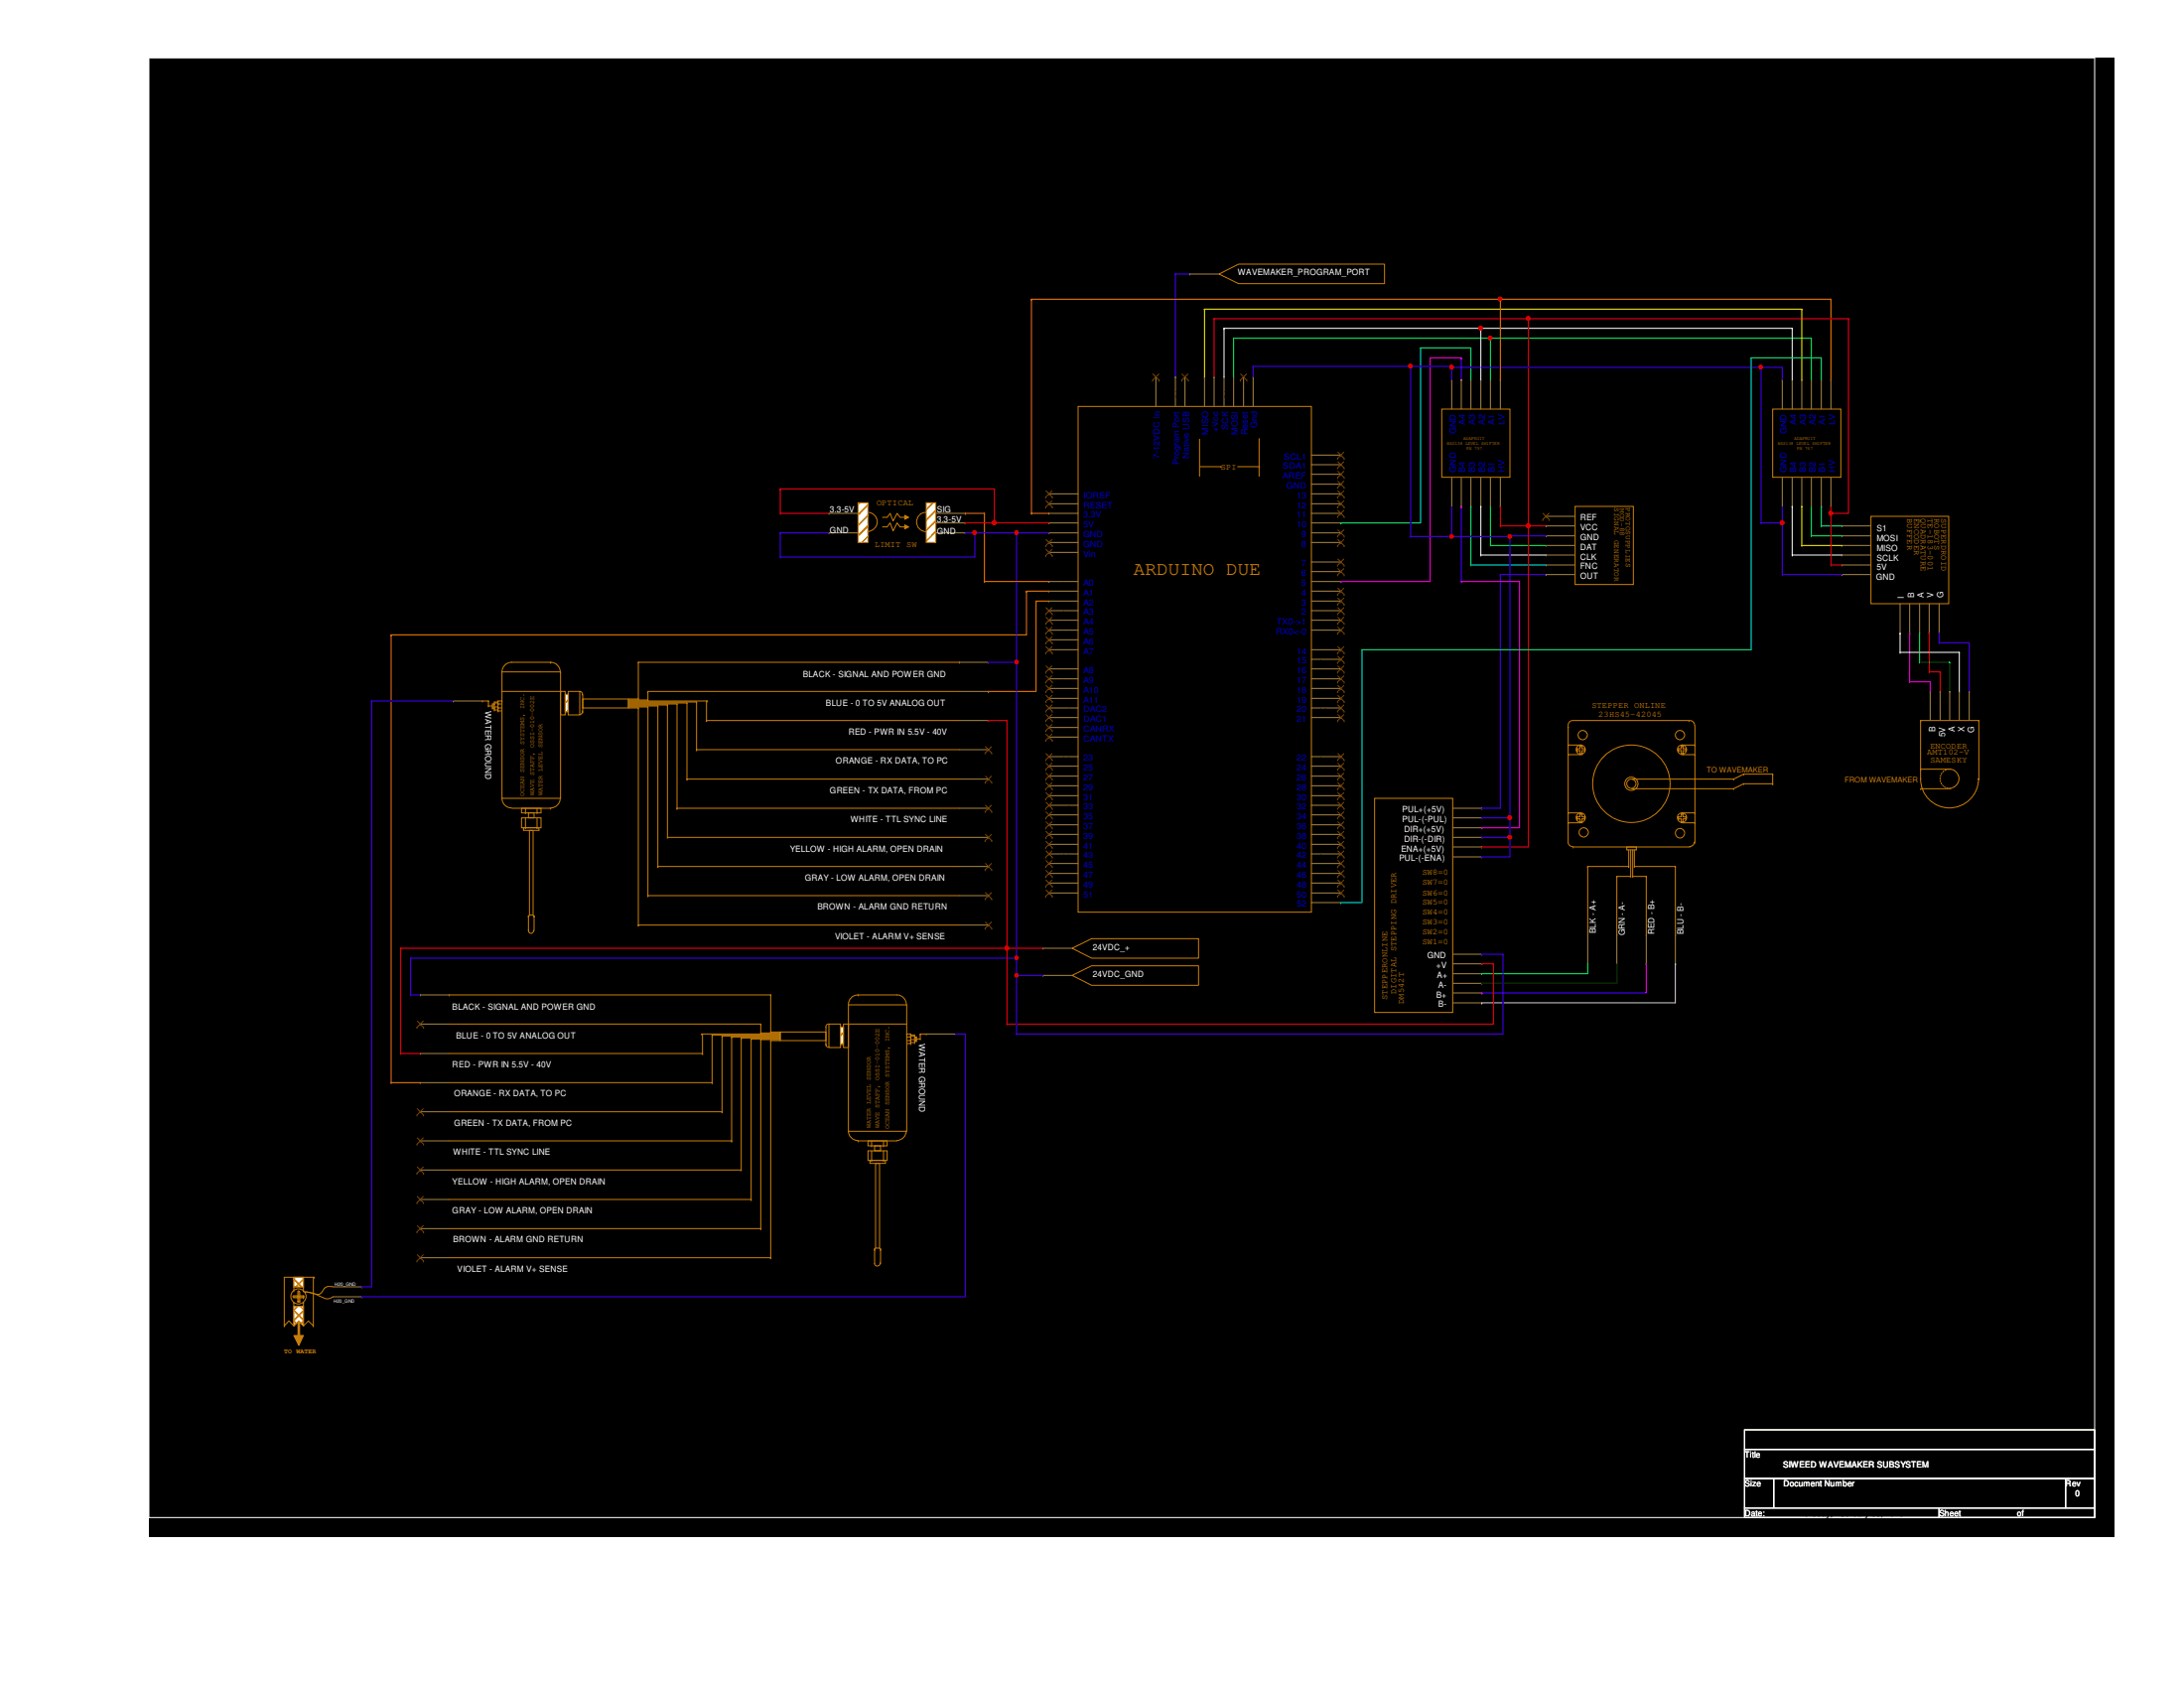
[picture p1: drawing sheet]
# OrCAD Capture schematic SIWEED_ELECTRONICS_WAVEMAKER_ONLY.DSN
size C; title: SIWEED WAVEMAKER SUBSYSTEM; rev: 0

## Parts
24VDC_+  Terminator
24VDC_GND  Terminator
EN2  AMT102v_Encoder
IC1  Adafruit_757
IC2  Adafruit_757
IC3  SuperDroid_EncoderBuffer
IC7  ProtoSupplies_MOD88
IC8  StepperOnline_DM542T
M2  SO_23HS45-42045_MOTOR
MCU2  Arduino Due
SW1  Adafruit_LimitSW_2168
WAVEMAKER_PROGRAM_PORT  Terminator
WP1  OSSI-010-002
WP2  OSSI-010-002
X1  ToWaterThruFrame

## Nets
N02991: IC8.A+ M2.BLK_-_A+
N03072: IC8.A- M2.GRN_-_A-
N03090: IC8.B+ M2.RED_-_B+
N03108: IC8.B- M2.BLU_-_B-
N03502: IC2.B1 IC3.S1
N03509: IC2.B2 IC3.MOSI
N03516: IC2.B3 IC3.MISO
N03548: IC2.B4 IC3.SCLK
N03599: IC1.B1 IC7.DAT
N03606: IC1.B2 IC7.CLK
N03613: IC1.B3 IC7.FNC
N03834: EN2.X IC3.I
N03974: EN2.B IC3.B
N04002: EN2.A IC3.A
N04180: EN2.G IC3.G
N04189: EN2.5V IC3.V
N12216: IC7.OUT IC8.PUL+(+5V)
N12228: IC1.GND IC2.GND IC3.GND IC7.GND IC8.DIR-(-DIR) IC8.PUL-(-ENA) IC8.PUL-(-PUL) MCU2.58(Gnd)
N12255: IC1.HV IC2.HV IC3.5V IC7.VCC IC8.ENA+(+5V) MCU2.54(+Vcc)
N12359: IC1.B4 IC8.DIR+(+5V)
N16246: IC1.A1 IC2.A2 MCU2.56(MOSI)
N16282: IC1.A2 IC2.A4 MCU2.55(SCK)
N16294: IC2.A3 MCU2.53(MISO)
N16390: IC1.A3 MCU2.10
N16408: IC1.A4 MCU2.5
N17214: IC2.A1 MCU2.89(52)
N17247: IC1.LV IC2.LV MCU2.47(3.3V)
N18082: MCU2.28(A1) WP2.ORANGE_-_RX_DATA,_TO_PC
N18094: MCU2.29(A2) WP1.BLUE_-_0_TO_5V_ANALOG_OUT
N18719: 24VDC_GND.1(TO/FROM) IC8.GND MCU2.45(GND) SW1.GND WP1.BLACK_-_SIGNAL_AND_POWER_GND WP2.BLACK_-_SIGNAL_AND_POWER_GND
N18756: 24VDC_+.1(TO/FROM) IC8.+V WP1.RED_-_PWR_IN_5.5V_-_40V WP2.RED_-_PWR_IN_5.5V_-_40V
N34387: WP1.WATER_GROUND WP2.WATER_GROUND X1.H20_GND
N34625: MCU2.27(A0) SW1.SIG
N34637: MCU2.46(5V) SW1.3.3-5V
N77536: MCU2.51(Program_Port) WAVEMAKER_PROGRAM_PORT.1(TO/FROM)

Not connected (* = marked no-connect by the designer): IC7 REF*; MCU2 0(RX0<-0)* 1(TX0->1)* 2* 3* 4* 6* 7* 8* 9* 11* 12* 13* 14(GND)* 16(AREF)* 17(SDA1)* 18(SCL1)* 19(14)* 20(15)* 21(16)* 22(17)* 23(18)* 24(19)* 25(20)* 26(21)* 30(A3)* 31(A4)* 32(A5)* 33(A6)* 34(A7)* 35(A8)* 36(A9)* 37(A10)* 38(A11)* 39(DAC2)* 40(DAC1)* 41(CANRX)* 42(CANTX)* 43(Vin)* 44(GND)* 48(RESET)* 49(IOREF)* 50(7-12VDC_In)* 52(Native_USB)* 57(Reset)* 59(22)* 60(23)* 61(24)* 62(25)* 63(26)* 64(27)* 65(28)* 66(29)* 67(30)* 68(31)* 69(32)* 70(33)* 71(34)* 72(35)* 73(36)* 74(37)* 75(38)* 76(39)* 77(40)* 78(41)* 79(42)* 80(43)* 81(44)* 82(45)* 83(46)* 84(47)* 85(48)* 86(49)* 87(50)* 88(51)*; WP1 BROWN_-_ALARM_GND_RETURN* GRAY_-_LOW_ALARM,_OPEN_DRAIN* GREEN_-_TX_DATA,_FROM_PC* ORANGE_-_RX_DATA,_TO_PC* VIOLET_-_ALARM_V+_SENSE* WHITE_-_TTL_SYNC_LINE* YELLOW_-_HIGH_ALARM,_OPEN_DRAIN*; WP2 BLUE_-_0_TO_5V_ANALOG_OUT* BROWN_-_ALARM_GND_RETURN* GRAY_-_LOW_ALARM,_OPEN_DRAIN* GREEN_-_TX_DATA,_FROM_PC* VIOLET_-_ALARM_V+_SENSE* WHITE_-_TTL_SYNC_LINE* YELLOW_-_HIGH_ALARM,_OPEN_DRAIN*
